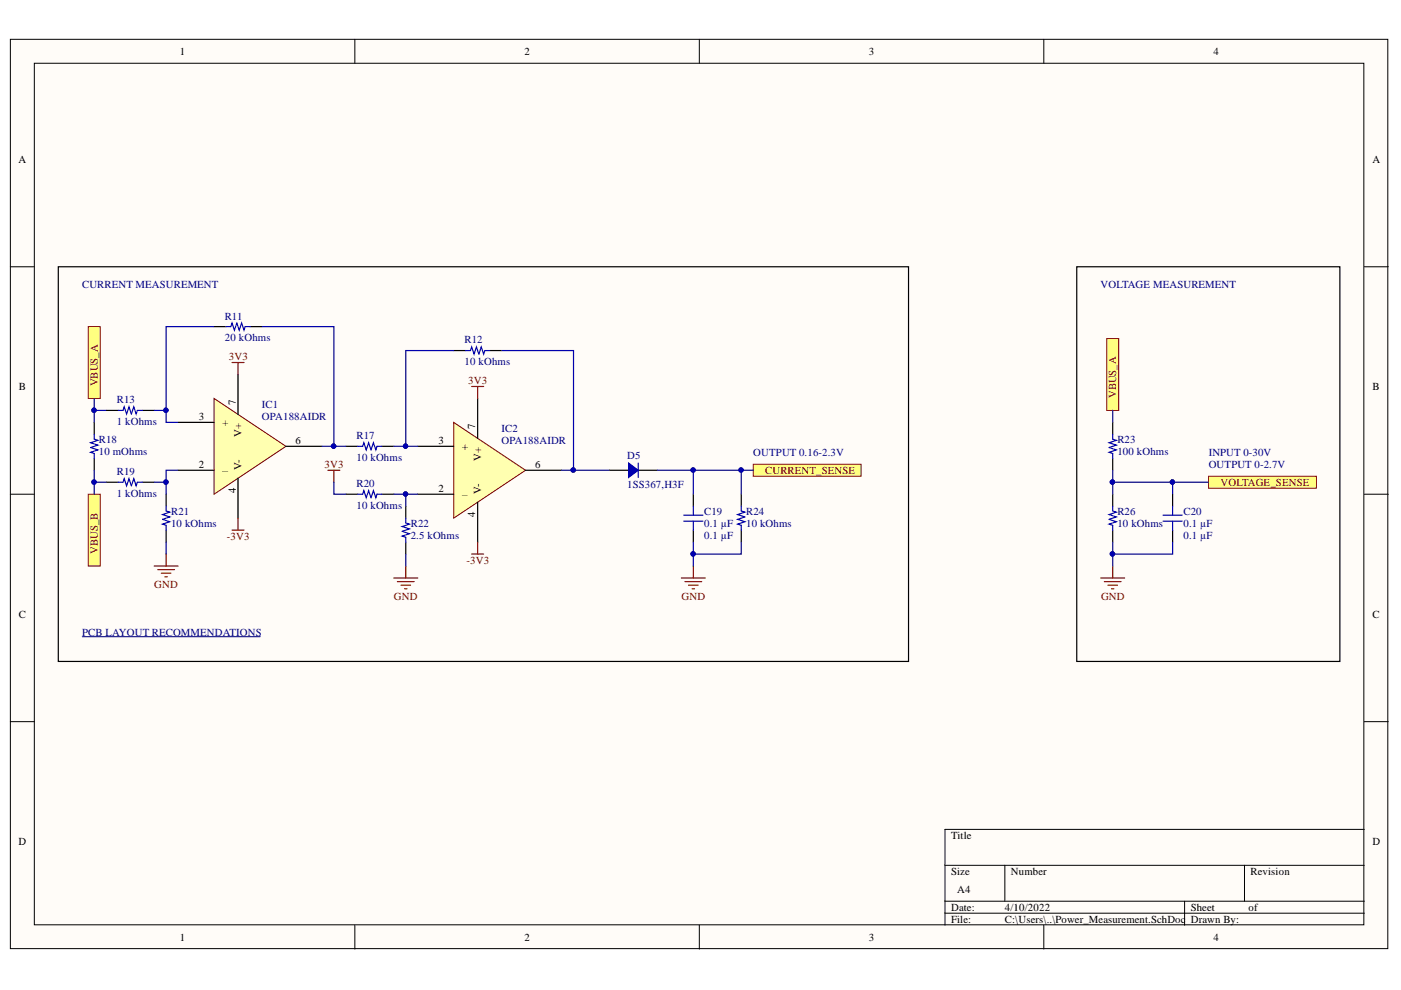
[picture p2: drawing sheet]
<svg xmlns="http://www.w3.org/2000/svg" width="297mm" height="210mm" viewBox="0 0 297 210" stroke-linecap="round" stroke-linejoin="round" font-family="sans-serif">
<g fill="#fffcf8" stroke="#000" stroke-width=".21">
<path d="M2.2 8.3h292v192.8h-292z"/>
<path d="M7.3 13.4h281.9v182.7h-281.9z"/>
</g>
<g fill="none" stroke="#000" stroke-width=".21">
<path d="M75.2 8.3v5.1M148.3 8.3v5.1M221.3 8.3v5.1M2.2 56.6h5.1M289.3 56.6h5M2.2 104.8h5.1M289.3 104.8h5M2.2 153h5.1M289.3 153h5M289.3 175.9h-89v20.3M75.2 196.2v5M148.3 196.2v5"/>
<path d="M200.3 183.5h89M200.3 191.1h89M200.3 193.6h89M213 183.5v7.6M221.3 196.2v5M251.2 191.1v5.1M263.9 183.5v7.6"/>
</g>
<path d="M18.7 69.3h2.6v15.2h-2.6z" fill-rule="evenodd" fill="#ffff80" stroke="#800000" stroke-width=".21"/>
<path d="M12.4 56.6h180.2v83.6h-180.2z" fill="none" stroke="#000" stroke-width=".25"/>
<g fill="#ffff80" stroke="#800000" stroke-width=".21">
<path d="M256.2 101h22.9v2.5h-22.9z" fill-rule="evenodd"/>
<path d="M159.7 98.4h22.9v2.6h-22.9z" fill-rule="evenodd"/>
</g>
<path d="M45.4 84.5l15.2 10.1-15.2 10.2z" fill="#ffffb0"/>
<path d="M45.4 84.5l15.2 10.1-15.2 10.2z" fill="none" stroke="#800000" stroke-width=".21"/>
<path d="M228.3 56.6h55.8v83.6h-55.8zM50.5 79.4v8.5M20 89.6v2.5M20 97.2v2.5M37.8 99.7h7.6M37.8 89.6h7.6M60.6 94.6h7.6M50.5 101.4v8.5" fill="none" stroke="#000" stroke-width=".25"/>
<path d="M20 92.1v1l.7 .3-1.5 .5 1.5 .5-1.5 .5 1.5 .5-1.5 .5 .8 .3v1" fill="none" stroke="#00f" stroke-width=".25"/>
<path d="M17.4 135h37.8" fill="none" stroke="#000080" stroke-width=".21"/>
<path d="M49.2 76.9h2.5M50.5 76.9v2.5M49.2 112.4h2.5M50.5 109.9v2.5" fill="none" stroke="#800000" stroke-width=".25"/>
<path d="M96.2 89.6l15.2 10.1-15.2 10.2z" fill="#ffffb0"/>
<path d="M96.2 89.6l15.2 10.1-15.2 10.2z" fill="none" stroke="#800000" stroke-width=".21"/>
<g fill="none" stroke="#000" stroke-width=".25">
<path d="M45.4 69.3h2.5M53 69.3h2.5M96.2 74.3h2.5M103.8 74.3h2.6M22.5 87h2.6M30.1 87h2.6M73.3 94.6h2.6M81 94.6h2.5M88.6 94.6h7.6M101.3 84.5v8.4M111.4 99.7h7.7M235.9 89.6v2.5"/>
<path d="M235.9 97.2v2.5M30.1 102.2h2.6M35.2 104.8v2.5M35.2 112.4v2.5M73.3 104.8h2.6M81 104.8h2.5M86 107.3v2.6M86 114.9v2.6M88.6 104.8h7.6M101.3 106.5v8.4M147 104.8v2.5M147 112.4v2.5"/>
<path d="M235.9 104.8v2.5M235.9 112.4v2.5M248.6 104.8v2.5M248.6 112.4v2.5"/>
</g>
<g fill="none" stroke="#00f" stroke-width=".25">
<path d="M47.9 69.3h1l.3-.8 .5 1.5 .5-1.5 .5 1.5 .5-1.5 .5 1.5 .3-.7h1M98.7 74.3h1l.3-.7 .5 1.5 .5-1.5 .5 1.5 .5-1.5 .5 1.5 .3-.8h1M25.1 87h1l.2-.7 .5 1.5 .5-1.5 .6 1.5 .5-1.5 .5 1.5 .2-.8h1M75.9 94.6h1l.2-.7 .5 1.5 .6-1.5 .5 1.5 .5-1.5 .5 1.5 .2-.8h1.1M235.9 92.1v1l.8 .3-1.5 .5 1.5 .5-1.5 .5 1.5 .5-1.5 .5 .7 .3v1M26.1 102.2l.2-.7 .5 1.5 .5-1.5 .6 1.5 .5-1.5 .5 1.5 .2-.8h1M35.2 107.3v1l.8 .3-1.5 .5 1.5 .5-1.5 .5 1.5 .5-1.5 .5 .7 .3v1M75.9 104.8h1l.2-.8 .5 1.5 .6-1.5 .5 1.5 .5-1.5 .5 1.5 .2-.7h1.1M86 109.9v1l.8 .2-1.5 .5 1.5 .5-1.5 .6 1.5 .5-1.5 .5 .7 .2v1M145 109.2h4M145 110.5h4M147 107.3v1.9"/>
<path d="M147 110.5v1.9M235.9 107.3v1l.8 .3-1.5 .5 1.5 .5-1.5 .5 1.5 .5-1.5 .5 .7 .3v1M246.6 109.2h4M246.6 110.5h4M248.6 107.3v1.9M248.6 110.5v1.9"/>
</g>
<g fill="none" stroke="#800000" stroke-width=".25">
<path d="M69.5 99.7h2.6M70.8 99.7v2.5M100 81.9h2.5M101.3 81.9v2.6M35.2 117.5v2.5M100 117.5h2.5M101.3 114.9v2.6M32.7 120h5.1M33.4 120.8h3.6M34.2 121.5h2M35 122.3h.5M83.5 122.6h5.1"/>
<path d="M84.3 123.3h3.5M85 124.1h2M85.8 124.8h.5M86 120v2.6M144.5 122.6h5M145.2 123.3h3.6M146 124.1h2M146.7 124.8h.6M147 120v2.6M233.4 122.6h5.1M234.1 123.3h3.6M234.9 124.1h2"/>
<path d="M235.7 124.8h.5M235.9 120v2.6"/>
</g>
<path d="M234.6 71.8h2.6v15.2h-2.6z" fill-rule="evenodd" fill="#ffff80" stroke="#800000" stroke-width=".21"/>
<path d="M129.2 99.7h4.1M135.3 99.7h4.1M157.2 104.8v2.5M157.2 112.4v2.5" fill="none" stroke="#000" stroke-width=".25"/>
<path d="M135.3 98.2v3M157.2 107.3v1l.7 .3-1.5 .5 1.5 .5-1.5 .5 1.5 .5-1.5 .5 .8 .3v1" fill="none" stroke="#00f" stroke-width=".25"/>
<path d="M133.3 98.2l2 1.5-2 1.5z" fill="#00f"/>
<path d="M133.3 98.2l2 1.5-2 1.5z" fill="none" stroke="#00f" stroke-width=".25"/>
<g fill="none" stroke="#000080" stroke-width=".25">
<path d="M45.4 69.3h-10.2v17.7M55.5 69.3h15.3v25.3h-2.6M96.2 74.3h-10.2v20.3M106.4 74.3h15.2v25.4h-2.5M20 84.5v5.1M20 99.7v5.1M20 87h2.5M32.7 87h2.5v2.6h2.6M37.8 99.7h-2.6v2.5h-2.5M70.8 94.6h2.5M83.5 94.6h5.1M121.6 99.7h7.6"/>
<path d="M139.4 99.7h7.6M157.2 99.7v5.1M159.7 99.7h-12.7v5.1M235.9 99.7v2.5h20.3M235.9 87v2.6M35.2 102.2v2.6M35.2 114.9v2.6M70.8 102.2v2.6h2.5M83.5 104.8h5.1M86 104.8v2.5M86 117.5v2.5M147 114.9v5.1"/>
<path d="M157.2 114.9v2.6h-10.2M235.9 114.9v5.1M235.9 102.2v2.6M248.6 114.9v2.6h-12.7M248.6 102.2v2.6"/>
</g>
<g fill="#000080" stroke="#000080" stroke-width=".21">
<circle cx="19.9" cy="87" r=".46"/>
<circle cx="35.2" cy="87" r=".46"/>
<circle cx="35.2" cy="102.2" r=".46"/>
<circle cx="70.7" cy="94.6" r=".47"/>
<circle cx="86" cy="94.6" r=".46"/>
<circle cx="86" cy="104.7" r=".46"/>
<circle cx="235.8" cy="102.2" r=".47"/>
<circle cx="248.6" cy="102.2" r=".46"/>
<circle cx="235.8" cy="117.4" r=".47"/>
<circle cx="157.1" cy="99.7" r=".46"/>
<circle cx="146.9" cy="117.4" r=".46"/>
<circle cx="121.5" cy="99.7" r=".46"/>
<circle cx="146.9" cy="99.7" r=".46"/>
</g>
<text font-size="15.2" fill="#000080" x="18.7" y="115.3">POVBUS0B</text>
<g font-size="2.3">
<text x="38.1" y="11.6">1</text>
<text x="111.2" y="11.6">2</text>
<text x="184.2" y="11.6">3</text>
<text x="257.3" y="11.6">4</text>
<text x="3.9" y="34.5">A</text>
<text x="291" y="34.5">A</text>
<text x="4" y="82.7">B</text>
<text x="291" y="82.7">B</text>
<text x="42.2" y="89">3</text>
<text x="50" y="85.8" transform="rotate(-90 50 85.8)">7</text>
<text x="47.2" y="90.3">+</text>
<text x="51.2" y="92.6" transform="rotate(-90 51.2 92.6)">V+</text>
<text x="62.6" y="94.1">6</text>
<text x="93" y="94.1">3</text>
<text x="98" y="95.4">+</text>
<text x="100.8" y="90.9" transform="rotate(-90 100.8 90.9)">7</text>
<text x="42.2" y="99.2">2</text>
<text x="47.2" y="100.4">–</text>
<text x="51.2" y="99.6" transform="rotate(-90 51.2 99.6)">V-</text>
<text x="102" y="97.7" transform="rotate(-90 102 97.7)">V+</text>
<text x="113.5" y="99.2">6</text>
<text x="50" y="104.6" transform="rotate(-90 50 104.6)">4</text>
<text x="93" y="104.3">2</text>
<text x="98" y="105.6">–</text>
<text x="102" y="104.7" transform="rotate(-90 102 104.7)">V-</text>
<text x="100.8" y="109.7" transform="rotate(-90 100.8 109.7)">4</text>
<text x="4" y="130.9">C</text>
<text x="291" y="130.9">C</text>
<text x="3.9" y="179.2">D</text>
<text x="201.6" y="177.9">Title</text>
<text x="291" y="179.2">D</text>
<text x="201.6" y="185.5">Size</text>
<text x="214.3" y="185.5">Number</text>
<text x="265.1" y="185.5">Revision</text>
<text x="202.9" y="189.3">A4</text>
<text x="201.6" y="193.1">Date:</text>
<text x="201.6" y="195.7">File:</text>
<text x="213.1" y="193.1">4/10/2022</text>
<text x="213.1" y="195.7">C:\Users\..\Power_Measurement.SchDoc</text>
<text x="252.5" y="193.1">Sheet</text>
<text x="252.5" y="195.7">Drawn By:</text>
<text x="264.7" y="193.1">of</text>
<text x="38.1" y="199.5">1</text>
<text x="111.2" y="199.5">2</text>
<text x="184.2" y="199.5">3</text>
<text x="257.3" y="199.5">4</text>
</g>
<g font-size="2.3" fill="#000080">
<text x="17.4" y="61.2">CURRENT MEASUREMENT</text>
<text x="233.3" y="61.2">VOLTAGE MEASUREMENT</text>
<text x="47.7" y="67.7">R11</text>
<text x="47.7" y="72.3">20 kOhms</text>
<text x="98.5" y="77.4">10 kOhms</text>
<text x="98.5" y="72.8">R12</text>
<text x="24.8" y="85.5">R13</text>
<text x="55.5" y="86.5">IC1</text>
<text x="55.5" y="89">OPA188AIDR</text>
<text x="21" y="93.9">R18</text>
<text x="24.8" y="90.1">1 kOhms</text>
<text x="75.6" y="93.1">R17</text>
<text x="106.4" y="91.6">IC2</text>
<text x="106.4" y="94.1">OPA188AIDR</text>
<text x="236.9" y="93.9">R23</text>
<text x="21" y="96.4">10 mOhms</text>
<text x="24.8" y="100.7">R19</text>
<text x="75.6" y="97.7">10 kOhms</text>
<text x="133" y="97.4">D5</text>
<text x="159.7" y="96.6">OUTPUT 0.16-2.3V</text>
<text x="236.9" y="96.4">100 kOhms</text>
<text x="256.3" y="99.2">OUTPUT 0-2.7V</text>
<text x="256.3" y="96.6">INPUT 0-30V</text>
<text x="24.8" y="105.3">1 kOhms</text>
<text x="75.6" y="107.9">10 kOhms</text>
<text x="75.6" y="103.3">R20</text>
<text x="133" y="103.6">1SS367,H3F</text>
<text x="36.3" y="111.7">10 kOhms</text>
<text x="36.3" y="109.1">R21</text>
<text x="87.1" y="111.7">R22</text>
<text x="149.3" y="109.1">C19</text>
<text x="149.3" y="111.7">0.1 µF</text>
<text x="158.2" y="111.7">10 kOhms</text>
<text x="158.2" y="109.1">R24</text>
<text x="236.9" y="111.7">10 kOhms</text>
<text x="236.9" y="109.1">R26</text>
<text x="250.9" y="109.1">C20</text>
<text x="250.9" y="111.7">0.1 µF</text>
<text x="87.1" y="114.2">2.5 kOhms</text>
<text x="149.3" y="114.2">0.1 µF</text>
<text x="250.9" y="114.2">0.1 µF</text>
<text x="17.4" y="134.7">PCB LAYOUT RECOMMENDATIONS</text>
</g>
<g font-size="2.3" fill="#800000">
<text x="48.5" y="76.4">3V3</text>
<text x="20.7" y="81.9" transform="rotate(-90 20.7 81.9)">VBUS_A</text>
<text x="99.3" y="81.4">3V3</text>
<text x="236.6" y="84.5" transform="rotate(-90 236.6 84.5)">VBUS_A</text>
<text x="68.8" y="99.2">3V3</text>
<text x="162.2" y="100.4">CURRENT_SENSE</text>
<text x="258.8" y="103">VOLTAGE_SENSE</text>
<text x="20.7" y="117.5" transform="rotate(-90 20.7 117.5)">VBUS_B</text>
<text x="48.1" y="114.5">-3V3</text>
<text x="98.9" y="119.5">-3V3</text>
<text x="32.7" y="124.6">GND</text>
<text x="83.5" y="127.1">GND</text>
<text x="144.5" y="127.1">GND</text>
<text x="233.4" y="127.1">GND</text>
</g>
</svg>
